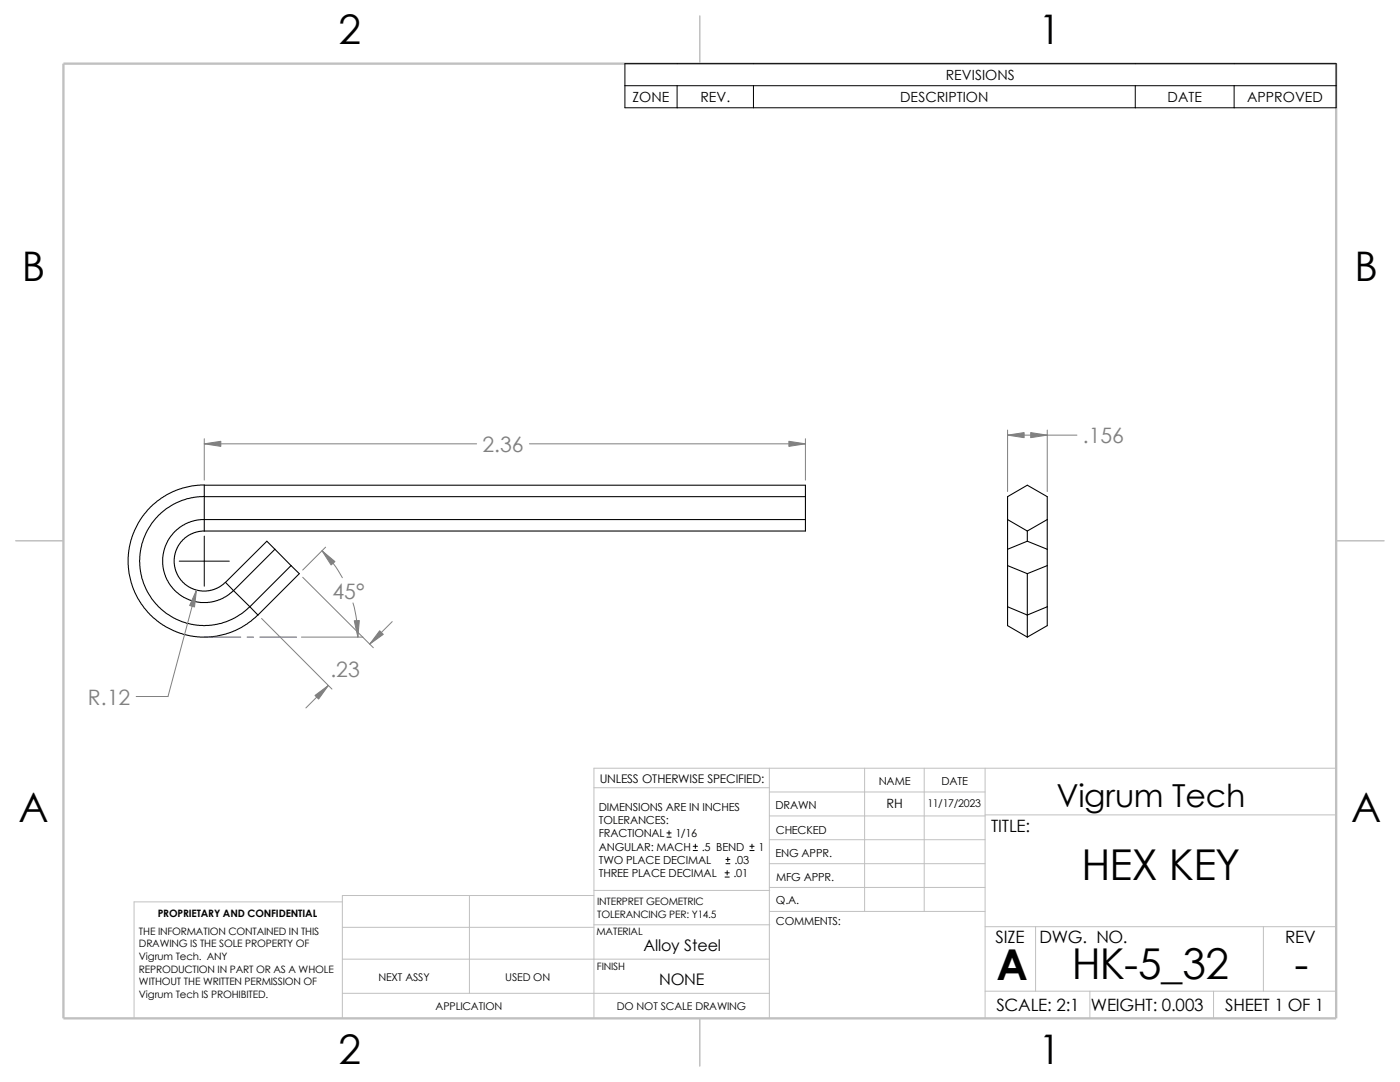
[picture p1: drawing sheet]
<svg xmlns="http://www.w3.org/2000/svg" width="279mm" height="216mm" viewBox="0 0 279 216" stroke-linecap="round" stroke-linejoin="round" font-family="sans-serif">
<g fill="none" stroke="#c0c0c0" stroke-width=".2">
<path d="M118.5 157.2h35M153.5 153.3v49.9M153.5 158h43.1M172.6 153.3v28.6M184.4 153.3v28.6M196.6 153.3v49.9M266.7 153.3h-148.2v49.9M68.3 180h-41.5v23.2M93.7 178.7v19.5M118.5 178.7h-50.2v24.5M118.5 177.7h35.1M153.5 172.3h43.1"/>
<path d="M153.5 177.1h43.1M153.5 167.6h43.1M153.5 162.8h43.1M196.6 162.6h70.1M68.3 185h50.2M68.3 191.4h85.2M68.3 198.2h85.2M118.5 184.5h35.1M153.6 181.9h43M196.6 197.8h70.1M196.6 184.9h70.1M206.7 184.9v12.9"/>
<path d="M217.5 197.8v5.4M242.2 197.8v5.4M252.1 184.9v12.9"/>
</g>
<path d="M139.7 3.2v9.5M3.1 107.9h9.6M266.7 107.9h9.5M139.7 203.2v9.5" fill="none" stroke="#c0c0c0" stroke-width=".21"/>
<path d="M12.7 12.7h254v190.5h-254z" fill="none" stroke="#c0c0c0" stroke-width=".47"/>
<g fill="none" stroke="#000" stroke-width=".21">
<path d="M40.8 96.8l-2.4 .1-2 .5-3.1 1.3-1.9 1.2-1.4 1.3-2 2.4-1.7 3.5-.7 3.5v2l.1 1.7 .9 3.3 1.6 2.9 1.3 1.6 1.1 1.2 1.8 1.4 2.4 1.2 3.1 1 2.1 .2h1.4l1.7-.1 2-.5 3.1-1.3 1.9-1.2 1.4-1.3M40.8 99.1l-3.3 .4-2.8 1.1-2.6 1.8-1.7 1.9-1 1.6-.7 1.6-.7 2.4-.1 1.9v1.6l.8 3 .7 1.6 1 1.6 1.7 1.9 2.6 1.8 1.6 .7 1.9 .6 2.7 .2 3.3-.4 2.6-1.1 1.6-1 1.5-1.2M40.8 96.8v9.2M40.8 99.1h119.9M40.8 96.8h119.9v9.2h-119.9M40.8 106l-1.5 .1-1.6 .7-1.2 .9-.9 1.2-.6 1.3-.2 1.3v1.5l.5 1.6 .9 1.2 .8 .9 1.1 .6 1.8 .6h1.3l1.4-.3 1.2-.5 1.2-.9M45 116.2l1.6 1.7M46.6 117.9l3.3 3.2M54.9 109.6l-8.3 8.3M54.9 109.6l3.2 3.3M54.9 109.6l-1.6-1.6-8.3 8.2M58.1 112.9l-8.2 8.2"/>
<path d="M58.1 112.9l1.6 1.6-8.2 8.2M160.7 103.7h-120.7l-1.2 .2-1.6 .5-1.3 .8-1 .8-1.4 1.9-.7 1.6-.3 1.7 .1 2.1 .4 1.7 .7 1.3 1.1 1.5 1.9 1.4 1.6 .7 1.7 .3 2.1-.1 1.7-.4 1.3-.7 1.5-1.1M201.1 103.7v-4.6l3.9-2.3 4 2.3v4.6M201.1 109.6v11.5M201.1 103.7l3.9 2.3M201.1 112.9l3.9 1.6M201.1 103.7v5.9M205 108l4 1.6M205 108l-3.9 1.6M205 114.5v8.2M205 106v2M209 109.6v11.5"/>
<path d="M209 103.7l-4 2.3M209 112.9l-4 1.6M209 103.7v5.9M49.9 121.1l1.6 1.6M201.1 121.1l3.9 1.6M201.1 121.1v3.7l3.9 2.3M205 122.7v4.4M209 121.1l-4 1.6M209 121.1v3.7l-4 2.3"/>
</g>
<path d="M40.8 127.1h7.2M49.3 127.1h1.3M51.9 127.1h7.3" fill="none" stroke="#00f" stroke-width=".2"/>
<g fill="none" stroke="#808080" stroke-width=".2">
<path d="M40.8 87.5v8.3M40.8 88.6h54.3M105.7 88.6h55M160.7 87.5v8.3M201.1 85.8v12.3M201.1 86.8h13.8M209 85.8v12.3M39.2 117.8l-5.7 21.2h-6.3M60.4 115.2l14.1 14M64.3 109.9a22.1 22.1 0 0 1 4 5.4M65 109.2l-4.6 4.5M52.2 123.4l14.1 14.1"/>
<path d="M60.2 127.1h12.2M65.5 136.8l-4.5 4.5M70.4 120.3a25.5 25.5 0 0 1 1 6.8M78.3 124l-4.5 4.5"/>
</g>
<g fill="#808080" stroke="#808080" stroke-width=".2">
<path d="M70.7 123.9l1-.1-.3 3.3z"/>
<path d="M64.3 109.9l2.5 2.2-.7 .6z"/>
<path d="M201.1 86.8l3.3-.5v1z"/>
<path d="M205.7 86.3l3.3 .5-3.3 .5z"/>
<path d="M75.8 125.9l.7 .7-2.7 1.9z"/>
<path d="M40.8 88.6l3.3-.5v1z"/>
<path d="M157.4 88.1l3.3 .5-3.3 .5z"/>
<path d="M62.9 138.8l2.6-2-1.9 2.7z"/>
<path d="M39.2 117.8l-.4 3.3-1-.3z"/>
</g>
<g fill="none" stroke="#000" stroke-width=".2">
<path d="M124.7 12.7h142v8.8h-142zM124.7 17.1h142M135.1 17.1v4.4M150.4 17.1v4.4M226.6 17.1v4.4M246.3 17.1v4.4M35.8 112h10M40.8 107v10M133.1 167h.8M133.1 166.2h.8M133.5 165.8v.8M138.3 169.7h.9"/>
<path d="M138.3 168.9h.9M138.8 168.4v.9M144.7 175h.8M144.7 174.2h.8M144.9 172.3h.8M144.9 171.5h.8M145.1 173.7v.9M145.2 171.1v.8M149.6 169.7h.9M149.6 168.9h.9M150.1 168.4v.9"/>
</g>
<g font-size="8.5">
<text x="215.9" y="175.5">HEX KEY</text>
<text x="198.8" y="195.5">A</text>
<text x="213.9" y="195.3">HK-5_32</text>
<text x="258.4" y="195.3">-</text>
</g>
<g font-size="8.1">
<text x="67.6" y="8.8">2</text>
<text x="207.3" y="8.8">1</text>
<text x="4.4" y="56.1">B</text>
<text x="270.3" y="56.1">B</text>
<text x="3.7" y="164.1">A</text>
<text x="269.6" y="164.1">A</text>
<text x="67.6" y="212.3">2</text>
<text x="207.3" y="212.3">1</text>
</g>
<text font-size="6.3" x="210.8" y="161">Vigrum Tech</text>
<g font-size="4.2" fill="#808080">
<text x="216.1" y="88.5">.156</text>
<text x="96.3" y="90.2">2.36</text>
<text x="66.4" y="119.5">45°</text>
<text x="65.9" y="135.1">.23</text>
<text x="17.6" y="140.6">R.12</text>
</g>
<g font-size="3.4">
<text x="197.8" y="166">TITLE:</text>
<text x="198.7" y="188.1">SIZE</text>
<text x="207.5" y="188.1">DWG. NO.</text>
<text x="256.5" y="188.2">REV</text>
<text x="198.8" y="201.7">SCALE: 2:1</text>
<text x="217.7" y="201.8">WEIGHT: 0.003</text>
<text x="244.5" y="201.7">SHEET 1 OF 1</text>
</g>
<g font-size="3.2">
<text x="128.4" y="189.8">Alloy Steel</text>
<text x="131.6" y="196.6">NONE</text>
</g>
<g font-size="2.8">
<text x="188.8" y="16">REVISIONS</text>
<text x="126.2" y="20.4">ZONE</text>
<text x="139.8" y="20.4">REV.</text>
<text x="179.6" y="20.4">DESCRIPTION</text>
<text x="233" y="20.4">DATE</text>
<text x="248.9" y="20.4">APPROVED</text>
</g>
<text font-size="2.5" x="177" y="161.3">RH</text>
<text font-size="2.4" x="119.7" y="156.2">UNLESS OTHERWISE SPECIFIED:</text>
<g font-size="2.2">
<text x="119.5" y="161.8">DIMENSIONS ARE IN INCHES</text>
<text x="154.8" y="161.5">DRAWN</text>
<text x="175.4" y="156.7">NAME</text>
<text x="187.9" y="156.7">DATE</text>
<text x="119.5" y="164.4">TOLERANCES:</text>
<text x="119.5" y="167.1">FRACTIONAL</text>
<text x="134.8" y="167.1">1/16</text>
<text x="154.8" y="166.3">CHECKED</text>
<text x="119.5" y="172.4">TWO PLACE DECIMAL</text>
<text x="119.5" y="169.8">ANGULAR: MACH</text>
<text x="140" y="169.8">.5 BEND</text>
<text x="146.6" y="172.4">.03</text>
<text x="151.3" y="169.8">1</text>
<text x="154.8" y="171">ENG APPR.</text>
<text x="119.5" y="175">THREE PLACE DECIMAL</text>
<text x="146.4" y="175">.01</text>
<text x="154.9" y="175.7">MFG APPR.</text>
<text x="154.9" y="184.7">COMMENTS:</text>
<text x="154.9" y="180.5">Q.A.</text>
</g>
<g font-size="2.1">
<text x="185.1" y="161">11/17/2023</text>
<text x="75.5" y="195.7">NEXT ASSY</text>
<text x="100.8" y="195.7">USED ON</text>
<text x="86.9" y="201.5">APPLICATION</text>
<text x="123.1" y="201.6">DO NOT SCALE DRAWING</text>
</g>
<g font-size="2">
<text x="31.5" y="183">PROPRIETARY AND CONFIDENTIAL</text>
<text x="119.2" y="183.1">TOLERANCING PER: Y14.5</text>
<text x="119.2" y="180.6">INTERPRET GEOMETRIC</text>
<text x="27.7" y="186.5">THE INFORMATION CONTAINED IN THIS</text>
<text x="27.7" y="189.1">DRAWING IS THE SOLE PROPERTY OF</text>
<text x="27.7" y="191.6">Vigrum Tech. ANY</text>
<text x="119" y="186.6">MATERIAL</text>
<text x="27.7" y="194.1">REPRODUCTION IN PART OR AS A WHOLE</text>
<text x="27.7" y="196.6">WITHOUT THE WRITTEN PERMISSION OF</text>
<text x="119.1" y="193.5">FINISH</text>
<text x="27.7" y="199.1">Vigrum Tech IS PROHIBITED.</text>
</g>
</svg>
